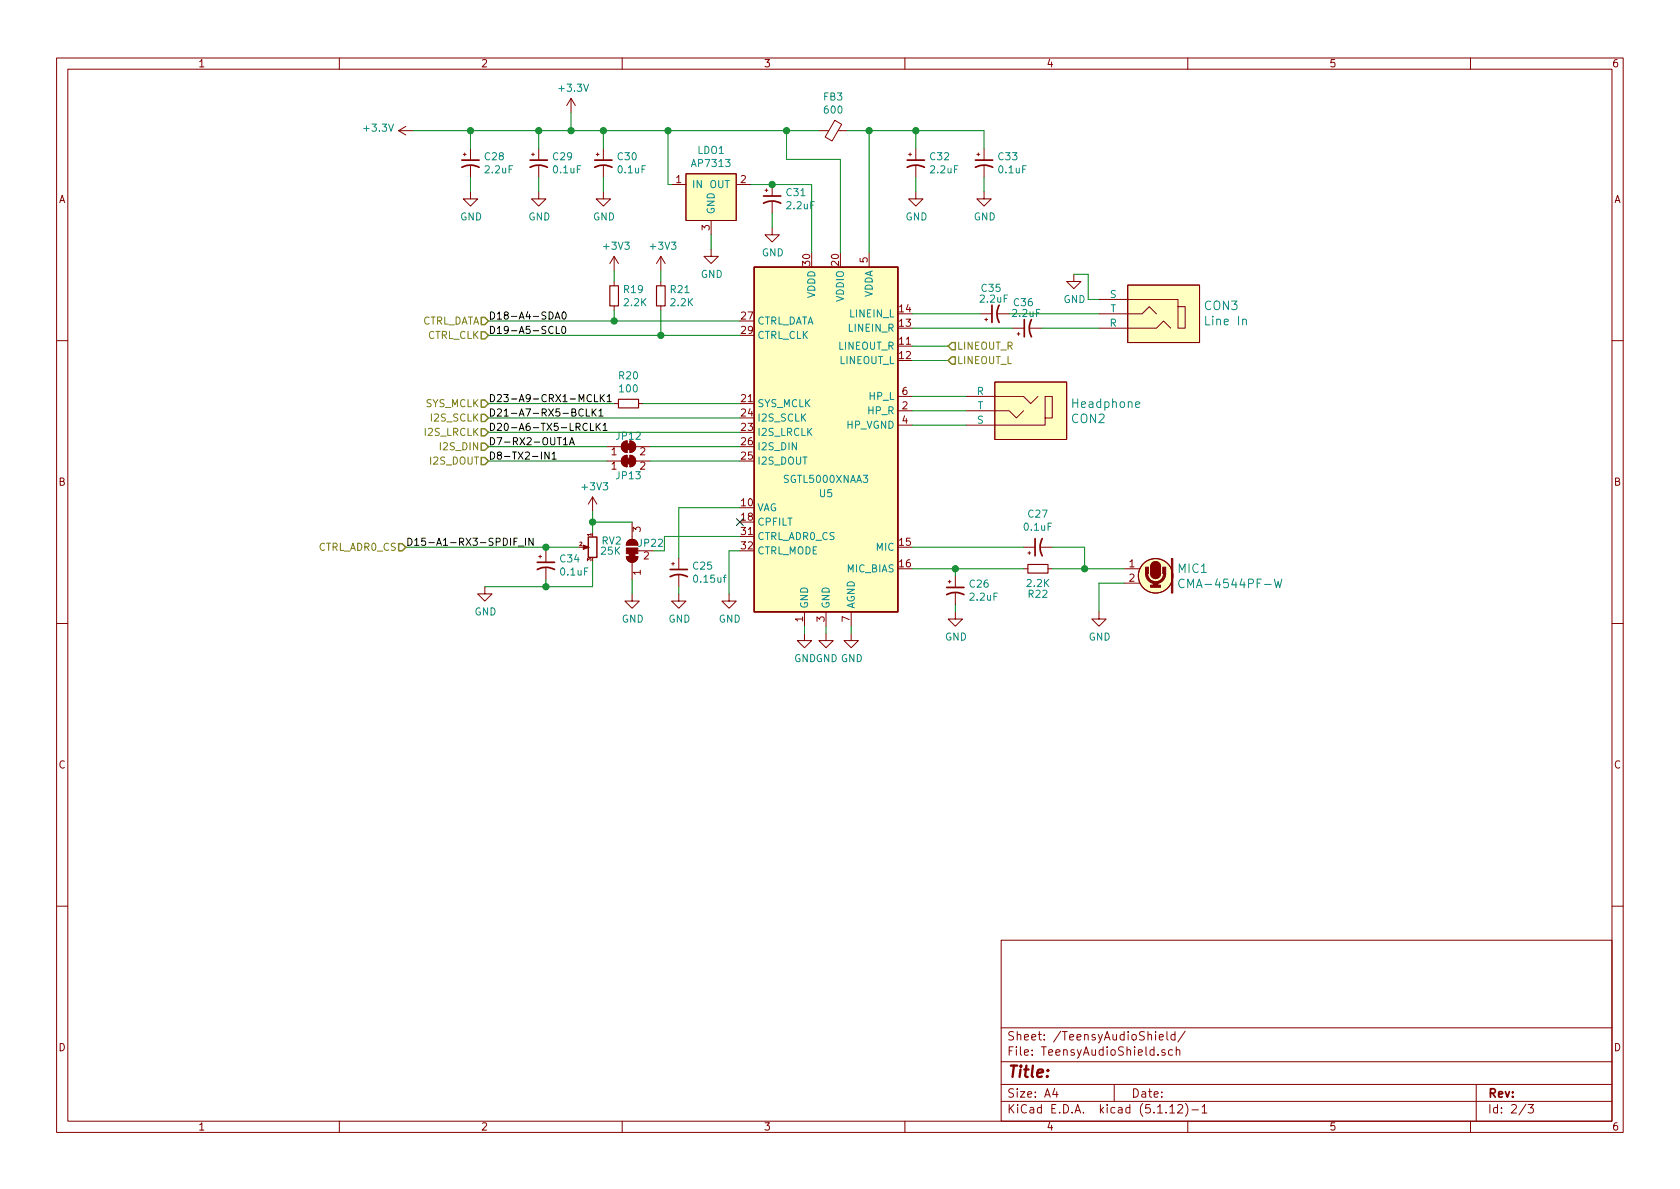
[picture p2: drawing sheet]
EESchema Schematic File Version 4
EELAYER 30 0
EELAYER END
$Descr A4 11693 8268
encoding utf-8
Sheet 2 3
Title ""
Date ""
Rev ""
Comp ""
Comment1 ""
Comment2 ""
Comment3 ""
Comment4 ""
$EndDescr
$Comp
L Audio:SGTL5000XNAA3 U5
U 1 1
P 5750 3050
AR Path="/620ECEE2/61AC9859" Ref="U5"  Part="1" 
AR Path="/61DBBD02/61AC9859" Ref="U?"  Part="1" 
F 0 "U5" H 5750 2675 50  0000 C CNN
F 1 "SGTL5000XNAA3" H 5750 2775 50  0000 C CNN
F 2 "Package_DFN_QFN:QFN-32-1EP_5x5mm_P0.5mm_EP3.6x3.6mm" H 5750 3050 50  0001 C CNN
F 3 "https://www.nxp.com/docs/en/data-sheet/SGTL5000.pdf" H 5750 3050 50  0001 C CNN
	1    5750 3050
	1    0    0    -1  
$EndComp
Wire Wire Line
	5150 2225 4275 2225
Wire Wire Line
	5150 2325 4600 2325
$Comp
L Device:R_Small R19
U 1 1
P 4275 2050
AR Path="/620ECEE2/61ADF7A0" Ref="R19"  Part="1" 
AR Path="/61DBBD02/61ADF7A0" Ref="R?"  Part="1" 
F 0 "R19" H 4334 2096 50  0000 L CNN
F 1 "2.2K" H 4334 2005 50  0000 L CNN
F 2 "Resistor_SMD:R_0603_1608Metric_Pad0.98x0.95mm_HandSolder" H 4275 2050 50  0001 C CNN
F 3 "~" H 4275 2050 50  0001 C CNN
	1    4275 2050
	1    0    0    -1  
$EndComp
$Comp
L Device:R_Small R21
U 1 1
P 4600 2050
AR Path="/620ECEE2/61ADFE1C" Ref="R21"  Part="1" 
AR Path="/61DBBD02/61ADFE1C" Ref="R?"  Part="1" 
F 0 "R21" H 4659 2096 50  0000 L CNN
F 1 "2.2K" H 4659 2005 50  0000 L CNN
F 2 "Resistor_SMD:R_0603_1608Metric_Pad0.98x0.95mm_HandSolder" H 4600 2050 50  0001 C CNN
F 3 "~" H 4600 2050 50  0001 C CNN
	1    4600 2050
	1    0    0    -1  
$EndComp
Wire Wire Line
	4275 2225 4275 2150
Connection ~ 4275 2225
Wire Wire Line
	4275 2225 3400 2225
Wire Wire Line
	4600 2325 4600 2150
Connection ~ 4600 2325
Wire Wire Line
	4600 2325 3400 2325
$Comp
L power:+3V3 #PWR0178
U 1 1
P 4600 1875
AR Path="/620ECEE2/61AE039C" Ref="#PWR0178"  Part="1" 
AR Path="/61DBBD02/61AE039C" Ref="#PWR?"  Part="1" 
F 0 "#PWR0178" H 4600 1725 50  0001 C CNN
F 1 "+3V3" H 4615 2048 50  0000 C CNN
F 2 "" H 4600 1875 50  0001 C CNN
F 3 "" H 4600 1875 50  0001 C CNN
	1    4600 1875
	1    0    0    -1  
$EndComp
$Comp
L power:+3V3 #PWR0179
U 1 1
P 4275 1875
AR Path="/620ECEE2/61AE0D07" Ref="#PWR0179"  Part="1" 
AR Path="/61DBBD02/61AE0D07" Ref="#PWR?"  Part="1" 
F 0 "#PWR0179" H 4275 1725 50  0001 C CNN
F 1 "+3V3" H 4290 2048 50  0000 C CNN
F 2 "" H 4275 1875 50  0001 C CNN
F 3 "" H 4275 1875 50  0001 C CNN
	1    4275 1875
	1    0    0    -1  
$EndComp
Wire Wire Line
	4275 1875 4275 1950
Wire Wire Line
	4600 1875 4600 1950
Wire Wire Line
	5150 2800 4475 2800
$Comp
L Device:R_Small R20
U 1 1
P 4375 2800
AR Path="/620ECEE2/61AE1909" Ref="R20"  Part="1" 
AR Path="/61DBBD02/61AE1909" Ref="R?"  Part="1" 
F 0 "R20" V 4179 2800 50  0000 C CNN
F 1 "100" V 4270 2800 50  0000 C CNN
F 2 "Resistor_SMD:R_0603_1608Metric_Pad0.98x0.95mm_HandSolder" H 4375 2800 50  0001 C CNN
F 3 "~" H 4375 2800 50  0001 C CNN
	1    4375 2800
	0    1    1    0   
$EndComp
Wire Wire Line
	4275 2800 3400 2800
Wire Wire Line
	5150 2900 3400 2900
Wire Wire Line
	5150 3000 3400 3000
Wire Wire Line
	5150 3200 4525 3200
Wire Wire Line
	3400 3100 4225 3100
$Comp
L Jumper:SolderJumper_2_Bridged JP12
U 1 1
P 4375 3100
AR Path="/620ECEE2/61AE7717" Ref="JP12"  Part="1" 
AR Path="/61DBBD02/61AE7717" Ref="JP?"  Part="1" 
F 0 "JP12" H 4375 3175 50  0000 C CNN
F 1 "SolderJumper_2_Bridged" H 4375 3214 50  0001 C CNN
F 2 "Jumper:SolderJumper-2_P1.3mm_Bridged_Pad1.0x1.5mm" H 4375 3100 50  0001 C CNN
F 3 "~" H 4375 3100 50  0001 C CNN
	1    4375 3100
	1    0    0    -1  
$EndComp
Wire Wire Line
	4525 3100 5150 3100
$Comp
L Jumper:SolderJumper_2_Bridged JP13
U 1 1
P 4375 3200
AR Path="/620ECEE2/61AE7AFC" Ref="JP13"  Part="1" 
AR Path="/61DBBD02/61AE7AFC" Ref="JP?"  Part="1" 
F 0 "JP13" H 4375 3100 50  0000 C CNN
F 1 "SolderJumper_2_Bridged" H 4375 3314 50  0001 C CNN
F 2 "Jumper:SolderJumper-2_P1.3mm_Bridged_Pad1.0x1.5mm" H 4375 3200 50  0001 C CNN
F 3 "~" H 4375 3200 50  0001 C CNN
	1    4375 3200
	1    0    0    -1  
$EndComp
Wire Wire Line
	4225 3200 3400 3200
Wire Wire Line
	5150 3825 5075 3825
Wire Wire Line
	5075 3825 5075 4125
$Comp
L power:GND #PWR0182
U 1 1
P 5075 4125
AR Path="/620ECEE2/61B02B4D" Ref="#PWR0182"  Part="1" 
AR Path="/61DBBD02/61B02B4D" Ref="#PWR?"  Part="1" 
F 0 "#PWR0182" H 5075 3875 50  0001 C CNN
F 1 "GND" H 5080 3952 50  0000 C CNN
F 2 "" H 5075 4125 50  0001 C CNN
F 3 "" H 5075 4125 50  0001 C CNN
	1    5075 4125
	1    0    0    -1  
$EndComp
$Comp
L Jumper:SolderJumper_3_Bridged12 JP22
U 1 1
P 4400 3825
AR Path="/620ECEE2/61B03738" Ref="JP22"  Part="1" 
AR Path="/61DBBD02/61B03738" Ref="JP?"  Part="1" 
F 0 "JP22" V 4450 3600 50  0000 L CNN
F 1 "SolderJumper_3_Bridged12" V 4355 3893 50  0001 L CNN
F 2 "Jumper:SolderJumper-3_P1.3mm_Bridged12_RoundedPad1.0x1.5mm_NumberLabels" H 4400 3825 50  0001 C CNN
F 3 "~" H 4400 3825 50  0001 C CNN
	1    4400 3825
	0    -1   -1   0   
$EndComp
Wire Wire Line
	4725 3525 4725 3875
$Comp
L Device:CP1_Small C25
U 1 1
P 4725 3975
AR Path="/620ECEE2/61B06794" Ref="C25"  Part="1" 
AR Path="/61DBBD02/61B06794" Ref="C?"  Part="1" 
F 0 "C25" H 4816 4021 50  0000 L CNN
F 1 "0.15uf" H 4816 3930 50  0000 L CNN
F 2 "Capacitor_SMD:C_0603_1608Metric_Pad1.08x0.95mm_HandSolder" H 4725 3975 50  0001 C CNN
F 3 "~" H 4725 3975 50  0001 C CNN
	1    4725 3975
	1    0    0    -1  
$EndComp
Wire Wire Line
	4625 3725 5150 3725
Wire Wire Line
	4725 3525 5150 3525
$Comp
L power:GND #PWR0183
U 1 1
P 4725 4125
AR Path="/620ECEE2/61B0A29D" Ref="#PWR0183"  Part="1" 
AR Path="/61DBBD02/61B0A29D" Ref="#PWR?"  Part="1" 
F 0 "#PWR0183" H 4725 3875 50  0001 C CNN
F 1 "GND" H 4730 3952 50  0000 C CNN
F 2 "" H 4725 4125 50  0001 C CNN
F 3 "" H 4725 4125 50  0001 C CNN
	1    4725 4125
	1    0    0    -1  
$EndComp
Wire Wire Line
	4725 4075 4725 4125
Wire Wire Line
	4550 3825 4625 3825
Wire Wire Line
	4625 3825 4625 3725
$Comp
L power:GND #PWR0184
U 1 1
P 4400 4125
AR Path="/620ECEE2/61B0B327" Ref="#PWR0184"  Part="1" 
AR Path="/61DBBD02/61B0B327" Ref="#PWR?"  Part="1" 
F 0 "#PWR0184" H 4400 3875 50  0001 C CNN
F 1 "GND" H 4405 3952 50  0000 C CNN
F 2 "" H 4400 4125 50  0001 C CNN
F 3 "" H 4400 4125 50  0001 C CNN
	1    4400 4125
	1    0    0    -1  
$EndComp
Wire Wire Line
	4400 4025 4400 4125
Wire Wire Line
	4400 3625 4125 3625
Wire Wire Line
	4125 3625 4125 3550
$Comp
L power:+3V3 #PWR0185
U 1 1
P 4125 3550
AR Path="/620ECEE2/61B0C103" Ref="#PWR0185"  Part="1" 
AR Path="/61DBBD02/61B0C103" Ref="#PWR?"  Part="1" 
F 0 "#PWR0185" H 4125 3400 50  0001 C CNN
F 1 "+3V3" H 4140 3723 50  0000 C CNN
F 2 "" H 4125 3550 50  0001 C CNN
F 3 "" H 4125 3550 50  0001 C CNN
	1    4125 3550
	1    0    0    -1  
$EndComp
NoConn ~ 5150 3625
$Comp
L Device:R_POT_Small RV2
U 1 1
P 4125 3800
AR Path="/620ECEE2/61B0C775" Ref="RV2"  Part="1" 
AR Path="/61DBBD02/61B0C775" Ref="RV?"  Part="1" 
F 0 "RV2" H 4065 3846 50  0000 R CNN
F 1 "25K" H 4075 3775 50  0000 R CNN
F 2 "Potentiometer_THT:Potentiometer_TT_P0915N" H 4125 3800 50  0001 C CNN
F 3 "~" H 4125 3800 50  0001 C CNN
	1    4125 3800
	-1   0    0    -1  
$EndComp
Connection ~ 4125 3625
Wire Wire Line
	4125 3625 4125 3700
Wire Wire Line
	4125 3900 4125 4075
Wire Wire Line
	4125 4075 3800 4075
Wire Wire Line
	4025 3800 3800 3800
Text Label 2825 3800 0    50   ~ 0
D15-A1-RX3-SPDIF_IN
$Comp
L power:GND #PWR0188
U 1 1
P 5750 4400
AR Path="/620ECEE2/61DD0C58" Ref="#PWR0188"  Part="1" 
AR Path="/61DBBD02/61DD0C58" Ref="#PWR?"  Part="1" 
F 0 "#PWR0188" H 5750 4150 50  0001 C CNN
F 1 "GND" H 5755 4227 50  0000 C CNN
F 2 "" H 5750 4400 50  0001 C CNN
F 3 "" H 5750 4400 50  0001 C CNN
	1    5750 4400
	1    0    0    -1  
$EndComp
$Comp
L power:GND #PWR0189
U 1 1
P 5600 4400
AR Path="/620ECEE2/61DD0EBF" Ref="#PWR0189"  Part="1" 
AR Path="/61DBBD02/61DD0EBF" Ref="#PWR?"  Part="1" 
F 0 "#PWR0189" H 5600 4150 50  0001 C CNN
F 1 "GND" H 5605 4227 50  0000 C CNN
F 2 "" H 5600 4400 50  0001 C CNN
F 3 "" H 5600 4400 50  0001 C CNN
	1    5600 4400
	1    0    0    -1  
$EndComp
Wire Wire Line
	5600 4350 5600 4400
Wire Wire Line
	5750 4350 5750 4400
$Comp
L Device:CP1_Small C26
U 1 1
P 6650 4100
AR Path="/620ECEE2/61DD2A8D" Ref="C26"  Part="1" 
AR Path="/61DBBD02/61DD2A8D" Ref="C?"  Part="1" 
F 0 "C26" H 6741 4146 50  0000 L CNN
F 1 "2.2uF" H 6741 4055 50  0000 L CNN
F 2 "Capacitor_SMD:C_0603_1608Metric_Pad1.08x0.95mm_HandSolder" H 6650 4100 50  0001 C CNN
F 3 "~" H 6650 4100 50  0001 C CNN
	1    6650 4100
	1    0    0    -1  
$EndComp
$Comp
L Device:CP1_Small C27
U 1 1
P 7225 3800
AR Path="/620ECEE2/61DD3CE8" Ref="C27"  Part="1" 
AR Path="/61DBBD02/61DD3CE8" Ref="C?"  Part="1" 
F 0 "C27" V 7453 3800 50  0000 C CNN
F 1 "0.1uF" V 7362 3800 50  0000 C CNN
F 2 "Capacitor_SMD:C_0603_1608Metric_Pad1.08x0.95mm_HandSolder" H 7225 3800 50  0001 C CNN
F 3 "~" H 7225 3800 50  0001 C CNN
	1    7225 3800
	0    -1   -1   0   
$EndComp
$Comp
L Device:R_Small R22
U 1 1
P 7225 3950
AR Path="/620ECEE2/61DD5F31" Ref="R22"  Part="1" 
AR Path="/61DBBD02/61DD5F31" Ref="R?"  Part="1" 
F 0 "R22" V 7400 3950 50  0000 C CNN
F 1 "2.2K" V 7325 3950 50  0000 C CNN
F 2 "Resistor_SMD:R_0603_1608Metric_Pad0.98x0.95mm_HandSolder" H 7225 3950 50  0001 C CNN
F 3 "~" H 7225 3950 50  0001 C CNN
	1    7225 3950
	0    1    1    0   
$EndComp
Wire Wire Line
	6350 3800 7125 3800
Wire Wire Line
	7550 3800 7550 3950
Wire Wire Line
	7325 3800 7550 3800
Wire Wire Line
	6650 4000 6650 3950
Wire Wire Line
	6650 3950 6350 3950
Wire Wire Line
	6650 3950 7125 3950
Wire Wire Line
	7325 3950 7550 3950
Connection ~ 6650 3950
Wire Wire Line
	6650 4200 6650 4250
$Comp
L power:GND #PWR0190
U 1 1
P 6650 4250
AR Path="/620ECEE2/61DDA31C" Ref="#PWR0190"  Part="1" 
AR Path="/61DBBD02/61DDA31C" Ref="#PWR?"  Part="1" 
F 0 "#PWR0190" H 6650 4000 50  0001 C CNN
F 1 "GND" H 6655 4077 50  0000 C CNN
F 2 "" H 6650 4250 50  0001 C CNN
F 3 "" H 6650 4250 50  0001 C CNN
	1    6650 4250
	1    0    0    -1  
$EndComp
$Comp
L dk_Microphones:CMA-4544PF-W MIC1
U 1 1
P 8025 3950
AR Path="/620ECEE2/61DDAF6F" Ref="MIC1"  Part="1" 
AR Path="/61DBBD02/61DDAF6F" Ref="MIC?"  Part="1" 
F 0 "MIC1" H 7858 3954 60  0000 R CNN
F 1 "CMA-4544PF-W" H 7858 3848 60  0000 R CNN
F 2 "digikey-footprints:Mic_CMA-4544PF-W" H 8225 4150 60  0001 L CNN
F 3 "https://www.cui.com/product/resource/digikeypdf/cma-4544pf-w.pdf" H 8225 4250 60  0001 L CNN
F 4 "102-1721-ND" H 8225 4350 60  0001 L CNN "Digi-Key_PN"
F 5 "CMA-4544PF-W" H 8225 4450 60  0001 L CNN "MPN"
F 6 "Audio Products" H 8225 4550 60  0001 L CNN "Category"
F 7 "Microphones" H 8225 4650 60  0001 L CNN "Family"
F 8 "https://www.cui.com/product/resource/digikeypdf/cma-4544pf-w.pdf" H 8225 4750 60  0001 L CNN "DK_Datasheet_Link"
F 9 "/product-detail/en/cui-inc/CMA-4544PF-W/102-1721-ND/1869981" H 8225 4850 60  0001 L CNN "DK_Detail_Page"
F 10 "MIC COND ANALOG OMNI -44DB" H 8225 4950 60  0001 L CNN "Description"
F 11 "CUI Inc." H 8225 5050 60  0001 L CNN "Manufacturer"
F 12 "Active" H 8225 5150 60  0001 L CNN "Status"
	1    8025 3950
	-1   0    0    -1  
$EndComp
Wire Wire Line
	7550 3950 7825 3950
Connection ~ 7550 3950
Wire Wire Line
	7825 4050 7650 4050
$Comp
L power:GND #PWR0191
U 1 1
P 7650 4250
AR Path="/620ECEE2/61DE13E9" Ref="#PWR0191"  Part="1" 
AR Path="/61DBBD02/61DE13E9" Ref="#PWR?"  Part="1" 
F 0 "#PWR0191" H 7650 4000 50  0001 C CNN
F 1 "GND" H 7655 4077 50  0000 C CNN
F 2 "" H 7650 4250 50  0001 C CNN
F 3 "" H 7650 4250 50  0001 C CNN
	1    7650 4250
	1    0    0    -1  
$EndComp
Wire Wire Line
	7650 4050 7650 4250
Text Label 3400 2225 0    50   ~ 0
D18-A4-SDA0
Text Label 3400 2325 0    50   ~ 0
D19-A5-SCL0
Text Label 3400 2800 0    50   ~ 0
D23-A9-CRX1-MCLK1
Text Label 3400 2900 0    50   ~ 0
D21-A7-RX5-BCLK1
Text Label 3400 3000 0    50   ~ 0
D20-A6-TX5-LRCLK1
Text Label 3400 3100 0    50   ~ 0
D7-RX2-OUT1A
Text Label 3400 3200 0    50   ~ 0
D8-TX2-IN1
$Comp
L dk_Barrel-Audio-Connectors:SJ-3523-SMT-TR CON?
U 1 1
P 7125 2850
AR Path="/622D429E/61B2FC47" Ref="CON?"  Part="1" 
AR Path="/620ECEE2/61B2FC47" Ref="CON2"  Part="1" 
AR Path="/61DBBD02/61B2FC47" Ref="CON?"  Part="1" 
F 0 "CON2" H 6798 2797 60  0000 R CNN
F 1 "Headphone" H 6798 2903 60  0000 R CNN
F 2 "digikey-footprints:Switch_Slide_11.6x4mm_SJ-3523-SMT" H 7325 3050 60  0001 L CNN
F 3 "https://www.cui.com/product/resource/digikeypdf/sj-352x-smt_series.pdf" H 7325 3150 60  0001 L CNN
F 4 "CP-3523SJCT-ND" H 7325 3250 60  0001 L CNN "Digi-Key_PN"
F 5 "SJ-3523-SMT-TR" H 7325 3350 60  0001 L CNN "MPN"
F 6 "Connectors, Interconnects" H 7325 3450 60  0001 L CNN "Category"
F 7 "Barrel - Audio Connectors" H 7325 3550 60  0001 L CNN "Family"
F 8 "https://www.cui.com/product/resource/digikeypdf/sj-352x-smt_series.pdf" H 7325 3650 60  0001 L CNN "DK_Datasheet_Link"
F 9 "/product-detail/en/cui-inc/SJ-3523-SMT-TR/CP-3523SJCT-ND/669704" H 7325 3750 60  0001 L CNN "DK_Detail_Page"
F 10 "CONN JACK STEREO 3.5MM SMD R/A" H 7325 3850 60  0001 L CNN "Description"
F 11 "CUI Inc." H 7325 3950 60  0001 L CNN "Manufacturer"
F 12 "Active" H 7325 4050 60  0001 L CNN "Status"
	1    7125 2850
	-1   0    0    -1  
$EndComp
Wire Wire Line
	6350 2750 6725 2750
Wire Wire Line
	6725 2850 6350 2850
Wire Wire Line
	6350 2950 6725 2950
$Comp
L Device:Ferrite_Bead_Small FB3
U 1 1
P 5800 900
AR Path="/620ECEE2/61B3361F" Ref="FB3"  Part="1" 
AR Path="/61DBBD02/61B3361F" Ref="FB?"  Part="1" 
F 0 "FB3" V 5563 900 50  0000 C CNN
F 1 "600" V 5654 900 50  0000 C CNN
F 2 "digikey-footprints:0805" V 5730 900 50  0001 C CNN
F 3 "~" H 5800 900 50  0001 C CNN
	1    5800 900 
	0    1    1    0   
$EndComp
$Comp
L power:GND #PWR0192
U 1 1
P 6850 1325
AR Path="/620ECEE2/61B45CC7" Ref="#PWR0192"  Part="1" 
AR Path="/61DBBD02/61B45CC7" Ref="#PWR?"  Part="1" 
F 0 "#PWR0192" H 6850 1075 50  0001 C CNN
F 1 "GND" H 6855 1152 50  0000 C CNN
F 2 "" H 6850 1325 50  0001 C CNN
F 3 "" H 6850 1325 50  0001 C CNN
	1    6850 1325
	1    0    0    -1  
$EndComp
$Comp
L power:GND #PWR0193
U 1 1
P 6375 1325
AR Path="/620ECEE2/61B46664" Ref="#PWR0193"  Part="1" 
AR Path="/61DBBD02/61B46664" Ref="#PWR?"  Part="1" 
F 0 "#PWR0193" H 6375 1075 50  0001 C CNN
F 1 "GND" H 6380 1152 50  0000 C CNN
F 2 "" H 6375 1325 50  0001 C CNN
F 3 "" H 6375 1325 50  0001 C CNN
	1    6375 1325
	1    0    0    -1  
$EndComp
Wire Wire Line
	6050 1750 6050 900 
Wire Wire Line
	6050 900  5900 900 
$Comp
L Device:CP1_Small C33
U 1 1
P 6850 1125
AR Path="/620ECEE2/61B49399" Ref="C33"  Part="1" 
AR Path="/61DBBD02/61B49399" Ref="C?"  Part="1" 
F 0 "C33" H 6941 1171 50  0000 L CNN
F 1 "0.1uF" H 6941 1080 50  0000 L CNN
F 2 "Capacitor_SMD:C_0603_1608Metric_Pad1.08x0.95mm_HandSolder" H 6850 1125 50  0001 C CNN
F 3 "~" H 6850 1125 50  0001 C CNN
	1    6850 1125
	1    0    0    -1  
$EndComp
$Comp
L Device:CP1_Small C32
U 1 1
P 6375 1125
AR Path="/620ECEE2/61B4E228" Ref="C32"  Part="1" 
AR Path="/61DBBD02/61B4E228" Ref="C?"  Part="1" 
F 0 "C32" H 6466 1171 50  0000 L CNN
F 1 "2.2uF" H 6466 1080 50  0000 L CNN
F 2 "Capacitor_SMD:C_0603_1608Metric_Pad1.08x0.95mm_HandSolder" H 6375 1125 50  0001 C CNN
F 3 "~" H 6375 1125 50  0001 C CNN
	1    6375 1125
	1    0    0    -1  
$EndComp
Wire Wire Line
	6375 1325 6375 1225
Wire Wire Line
	6375 900  6050 900 
Wire Wire Line
	6375 1025 6375 900 
Connection ~ 6050 900 
Wire Wire Line
	6850 1325 6850 1225
Wire Wire Line
	6850 900  6375 900 
Wire Wire Line
	6850 1025 6850 900 
Connection ~ 6375 900 
Wire Wire Line
	5850 1750 5850 1100
Wire Wire Line
	5850 1100 5475 1100
Wire Wire Line
	5475 1100 5475 900 
Wire Wire Line
	5475 900  5700 900 
$Comp
L power:+3.3V #PWR0194
U 1 1
P 2875 900
AR Path="/620ECEE2/61B541BA" Ref="#PWR0194"  Part="1" 
AR Path="/61DBBD02/61B541BA" Ref="#PWR?"  Part="1" 
F 0 "#PWR0194" H 2875 750 50  0001 C CNN
F 1 "+3.3V" V 2890 1028 50  0000 L CNN
F 2 "" H 2875 900 50  0001 C CNN
F 3 "" H 2875 900 50  0001 C CNN
	1    2875 900 
	0    -1   -1   0   
$EndComp
$Comp
L power:GND #PWR0195
U 1 1
P 3750 1325
AR Path="/620ECEE2/61B54842" Ref="#PWR0195"  Part="1" 
AR Path="/61DBBD02/61B54842" Ref="#PWR?"  Part="1" 
F 0 "#PWR0195" H 3750 1075 50  0001 C CNN
F 1 "GND" H 3755 1152 50  0000 C CNN
F 2 "" H 3750 1325 50  0001 C CNN
F 3 "" H 3750 1325 50  0001 C CNN
	1    3750 1325
	1    0    0    -1  
$EndComp
$Comp
L power:GND #PWR0196
U 1 1
P 3275 1325
AR Path="/620ECEE2/61B5484C" Ref="#PWR0196"  Part="1" 
AR Path="/61DBBD02/61B5484C" Ref="#PWR?"  Part="1" 
F 0 "#PWR0196" H 3275 1075 50  0001 C CNN
F 1 "GND" H 3280 1152 50  0000 C CNN
F 2 "" H 3275 1325 50  0001 C CNN
F 3 "" H 3275 1325 50  0001 C CNN
	1    3275 1325
	1    0    0    -1  
$EndComp
$Comp
L Device:CP1_Small C29
U 1 1
P 3750 1125
AR Path="/620ECEE2/61B54856" Ref="C29"  Part="1" 
AR Path="/61DBBD02/61B54856" Ref="C?"  Part="1" 
F 0 "C29" H 3841 1171 50  0000 L CNN
F 1 "0.1uF" H 3841 1080 50  0000 L CNN
F 2 "Capacitor_SMD:C_0603_1608Metric_Pad1.08x0.95mm_HandSolder" H 3750 1125 50  0001 C CNN
F 3 "~" H 3750 1125 50  0001 C CNN
	1    3750 1125
	1    0    0    -1  
$EndComp
$Comp
L Device:CP1_Small C28
U 1 1
P 3275 1125
AR Path="/620ECEE2/61B54860" Ref="C28"  Part="1" 
AR Path="/61DBBD02/61B54860" Ref="C?"  Part="1" 
F 0 "C28" H 3366 1171 50  0000 L CNN
F 1 "2.2uF" H 3366 1080 50  0000 L CNN
F 2 "Capacitor_SMD:C_0603_1608Metric_Pad1.08x0.95mm_HandSolder" H 3275 1125 50  0001 C CNN
F 3 "~" H 3275 1125 50  0001 C CNN
	1    3275 1125
	1    0    0    -1  
$EndComp
Wire Wire Line
	3275 1325 3275 1225
Wire Wire Line
	3275 1025 3275 900 
Wire Wire Line
	3750 1325 3750 1225
Wire Wire Line
	3750 900  3275 900 
Wire Wire Line
	3750 1025 3750 900 
Connection ~ 3275 900 
Connection ~ 3750 900 
Wire Wire Line
	2875 900  3275 900 
Wire Wire Line
	3975 900  3975 775 
Connection ~ 3975 900 
Wire Wire Line
	3975 900  3750 900 
$Comp
L power:+3.3V #PWR0197
U 1 1
P 3975 775
AR Path="/620ECEE2/61B5D658" Ref="#PWR0197"  Part="1" 
AR Path="/61DBBD02/61B5D658" Ref="#PWR?"  Part="1" 
F 0 "#PWR0197" H 3975 625 50  0001 C CNN
F 1 "+3.3V" H 3990 948 50  0000 C CNN
F 2 "" H 3975 775 50  0001 C CNN
F 3 "" H 3975 775 50  0001 C CNN
	1    3975 775 
	1    0    0    -1  
$EndComp
$Comp
L power:GND #PWR0198
U 1 1
P 4200 1325
AR Path="/620ECEE2/61B5FFE0" Ref="#PWR0198"  Part="1" 
AR Path="/61DBBD02/61B5FFE0" Ref="#PWR?"  Part="1" 
F 0 "#PWR0198" H 4200 1075 50  0001 C CNN
F 1 "GND" H 4205 1152 50  0000 C CNN
F 2 "" H 4200 1325 50  0001 C CNN
F 3 "" H 4200 1325 50  0001 C CNN
	1    4200 1325
	1    0    0    -1  
$EndComp
$Comp
L Device:CP1_Small C30
U 1 1
P 4200 1125
AR Path="/620ECEE2/61B5FFF2" Ref="C30"  Part="1" 
AR Path="/61DBBD02/61B5FFF2" Ref="C?"  Part="1" 
F 0 "C30" H 4291 1171 50  0000 L CNN
F 1 "0.1uF" H 4291 1080 50  0000 L CNN
F 2 "Capacitor_SMD:C_0603_1608Metric_Pad1.08x0.95mm_HandSolder" H 4200 1125 50  0001 C CNN
F 3 "~" H 4200 1125 50  0001 C CNN
	1    4200 1125
	1    0    0    -1  
$EndComp
Wire Wire Line
	4200 1325 4200 1225
Wire Wire Line
	4200 1025 4200 900 
Connection ~ 4200 900 
Wire Wire Line
	4200 900  3975 900 
$Comp
L power:GND #PWR0199
U 1 1
P 5375 1575
AR Path="/620ECEE2/61B66846" Ref="#PWR0199"  Part="1" 
AR Path="/61DBBD02/61B66846" Ref="#PWR?"  Part="1" 
F 0 "#PWR0199" H 5375 1325 50  0001 C CNN
F 1 "GND" H 5380 1402 50  0000 C CNN
F 2 "" H 5375 1575 50  0001 C CNN
F 3 "" H 5375 1575 50  0001 C CNN
	1    5375 1575
	1    0    0    -1  
$EndComp
$Comp
L Device:CP1_Small C31
U 1 1
P 5375 1375
AR Path="/620ECEE2/61B66858" Ref="C31"  Part="1" 
AR Path="/61DBBD02/61B66858" Ref="C?"  Part="1" 
F 0 "C31" H 5466 1421 50  0000 L CNN
F 1 "2.2uF" H 5466 1330 50  0000 L CNN
F 2 "Capacitor_SMD:C_0603_1608Metric_Pad1.08x0.95mm_HandSolder" H 5375 1375 50  0001 C CNN
F 3 "~" H 5375 1375 50  0001 C CNN
	1    5375 1375
	1    0    0    -1  
$EndComp
Wire Wire Line
	5375 1575 5375 1475
Wire Wire Line
	5375 1275 5650 1275
Wire Wire Line
	5650 1275 5650 1750
Connection ~ 5475 900 
Wire Wire Line
	5225 1275 5375 1275
Connection ~ 5375 1275
Wire Wire Line
	4650 1275 4650 900 
Wire Wire Line
	4200 900  4650 900 
Connection ~ 4650 900 
Wire Wire Line
	4650 900  5475 900 
$Comp
L power:GND #PWR0200
U 1 1
P 4950 1725
AR Path="/620ECEE2/61B7761C" Ref="#PWR0200"  Part="1" 
AR Path="/61DBBD02/61B7761C" Ref="#PWR?"  Part="1" 
F 0 "#PWR0200" H 4950 1475 50  0001 C CNN
F 1 "GND" H 4955 1552 50  0000 C CNN
F 2 "" H 4950 1725 50  0001 C CNN
F 3 "" H 4950 1725 50  0001 C CNN
	1    4950 1725
	1    0    0    -1  
$EndComp
Wire Wire Line
	4950 1725 4950 1625
$Comp
L CustomLibrary:AP7313 LDO1
U 1 1
P 4950 1325
AR Path="/620ECEE2/61B959DE" Ref="LDO1"  Part="1" 
AR Path="/61DBBD02/61B959DE" Ref="LDO?"  Part="1" 
F 0 "LDO1" H 4950 1615 50  0000 C CNN
F 1 "AP7313" H 4950 1524 50  0000 C CNN
F 2 "Package_TO_SOT_SMD:SOT-23_Handsoldering" H 4950 1725 50  0001 C CNN
F 3 "" H 4950 1350 50  0001 C CNN
	1    4950 1325
	1    0    0    -1  
$EndComp
Wire Wire Line
	4675 1275 4650 1275
$Comp
L Device:CP1_Small C34
U 1 1
P 3800 3925
AR Path="/620ECEE2/61BA1C1F" Ref="C34"  Part="1" 
AR Path="/61DBBD02/61BA1C1F" Ref="C?"  Part="1" 
F 0 "C34" H 3891 3971 50  0000 L CNN
F 1 "0.1uF" H 3891 3880 50  0000 L CNN
F 2 "Capacitor_SMD:C_0603_1608Metric_Pad1.08x0.95mm_HandSolder" H 3800 3925 50  0001 C CNN
F 3 "~" H 3800 3925 50  0001 C CNN
	1    3800 3925
	1    0    0    -1  
$EndComp
Wire Wire Line
	3800 4075 3800 4025
Wire Wire Line
	3800 3825 3800 3800
Connection ~ 3800 4075
Wire Wire Line
	3800 4075 3375 4075
Wire Wire Line
	2825 3800 3800 3800
Connection ~ 3800 3800
Wire Wire Line
	6350 2500 6600 2500
Wire Wire Line
	6350 2400 6600 2400
$Comp
L Device:CP1_Small C35
U 1 1
P 6925 2175
AR Path="/620ECEE2/61BBED86" Ref="C35"  Part="1" 
AR Path="/61DBBD02/61BBED86" Ref="C?"  Part="1" 
F 0 "C35" V 7100 2125 50  0000 L CNN
F 1 "2.2uF" V 7025 2075 50  0000 L CNN
F 2 "Capacitor_SMD:C_0603_1608Metric_Pad1.08x0.95mm_HandSolder" H 6925 2175 50  0001 C CNN
F 3 "~" H 6925 2175 50  0001 C CNN
	1    6925 2175
	0    -1   -1   0   
$EndComp
$Comp
L Device:CP1_Small C36
U 1 1
P 7150 2275
AR Path="/620ECEE2/61BBFA13" Ref="C36"  Part="1" 
AR Path="/61DBBD02/61BBFA13" Ref="C?"  Part="1" 
F 0 "C36" V 7325 2225 50  0000 L CNN
F 1 "2.2uF" V 7250 2175 50  0000 L CNN
F 2 "Capacitor_SMD:C_0603_1608Metric_Pad1.08x0.95mm_HandSolder" H 7150 2275 50  0001 C CNN
F 3 "~" H 7150 2275 50  0001 C CNN
	1    7150 2275
	0    -1   -1   0   
$EndComp
$Comp
L dk_Barrel-Audio-Connectors:SJ-3523-SMT-TR CON?
U 1 1
P 8050 2175
AR Path="/622D429E/61BC530C" Ref="CON?"  Part="1" 
AR Path="/620ECEE2/61BC530C" Ref="CON3"  Part="1" 
AR Path="/61DBBD02/61BC530C" Ref="CON?"  Part="1" 
F 0 "CON3" H 7723 2122 60  0000 R CNN
F 1 "Line In" H 7723 2228 60  0000 R CNN
F 2 "digikey-footprints:Switch_Slide_11.6x4mm_SJ-3523-SMT" H 8250 2375 60  0001 L CNN
F 3 "https://www.cui.com/product/resource/digikeypdf/sj-352x-smt_series.pdf" H 8250 2475 60  0001 L CNN
F 4 "CP-3523SJCT-ND" H 8250 2575 60  0001 L CNN "Digi-Key_PN"
F 5 "SJ-3523-SMT-TR" H 8250 2675 60  0001 L CNN "MPN"
F 6 "Connectors, Interconnects" H 8250 2775 60  0001 L CNN "Category"
F 7 "Barrel - Audio Connectors" H 8250 2875 60  0001 L CNN "Family"
F 8 "https://www.cui.com/product/resource/digikeypdf/sj-352x-smt_series.pdf" H 8250 2975 60  0001 L CNN "DK_Datasheet_Link"
F 9 "/product-detail/en/cui-inc/SJ-3523-SMT-TR/CP-3523SJCT-ND/669704" H 8250 3075 60  0001 L CNN "DK_Detail_Page"
F 10 "CONN JACK STEREO 3.5MM SMD R/A" H 8250 3175 60  0001 L CNN "Description"
F 11 "CUI Inc." H 8250 3275 60  0001 L CNN "Manufacturer"
F 12 "Active" H 8250 3375 60  0001 L CNN "Status"
	1    8050 2175
	-1   0    0    1   
$EndComp
Wire Wire Line
	6350 2275 7050 2275
Wire Wire Line
	6350 2175 6825 2175
Wire Wire Line
	7250 2275 7650 2275
Wire Wire Line
	7650 2175 7025 2175
Wire Wire Line
	7650 2075 7575 2075
Wire Wire Line
	7575 2075 7575 1900
Wire Wire Line
	7575 1900 7475 1900
$Comp
L power:GND #PWR0201
U 1 1
P 7475 1900
AR Path="/620ECEE2/61BF3020" Ref="#PWR0201"  Part="1" 
AR Path="/61DBBD02/61BF3020" Ref="#PWR?"  Part="1" 
F 0 "#PWR0201" H 7475 1650 50  0001 C CNN
F 1 "GND" H 7480 1727 50  0000 C CNN
F 2 "" H 7475 1900 50  0001 C CNN
F 3 "" H 7475 1900 50  0001 C CNN
	1    7475 1900
	1    0    0    -1  
$EndComp
Text HLabel 6600 2400 2    50   Input ~ 0
LINEOUT_R
Text HLabel 6600 2500 2    50   Input ~ 0
LINEOUT_L
Text HLabel 3400 2225 0    50   Input ~ 0
CTRL_DATA
Text HLabel 3400 2325 0    50   Input ~ 0
CTRL_CLK
Text HLabel 3400 2800 0    50   Input ~ 0
SYS_MCLK
Text HLabel 3400 2900 0    50   Input ~ 0
I2S_SCLK
Text HLabel 3400 3000 0    50   Input ~ 0
I2S_LRCLK
Text HLabel 3400 3100 0    50   Input ~ 0
I2S_DIN
Text HLabel 3400 3200 0    50   Input ~ 0
I2S_DOUT
Text HLabel 2825 3800 0    50   Input ~ 0
CTRL_ADR0_CS
$Comp
L power:GND #PWR?
U 1 1
P 5925 4400
AR Path="/620ECEE2/62048AD4" Ref="#PWR?"  Part="1" 
AR Path="/61DBBD02/62048AD4" Ref="#PWR?"  Part="1" 
F 0 "#PWR?" H 5925 4150 50  0001 C CNN
F 1 "GND" H 5930 4227 50  0000 C CNN
F 2 "" H 5925 4400 50  0001 C CNN
F 3 "" H 5925 4400 50  0001 C CNN
	1    5925 4400
	1    0    0    -1  
$EndComp
Wire Wire Line
	5925 4400 5925 4350
$Comp
L power:GND #PWR?
U 1 1
P 3375 4075
F 0 "#PWR?" H 3375 3825 50  0001 C CNN
F 1 "GND" H 3380 3902 50  0000 C CNN
F 2 "" H 3375 4075 50  0001 C CNN
F 3 "" H 3375 4075 50  0001 C CNN
	1    3375 4075
	1    0    0    -1  
$EndComp
$EndSCHEMATC
